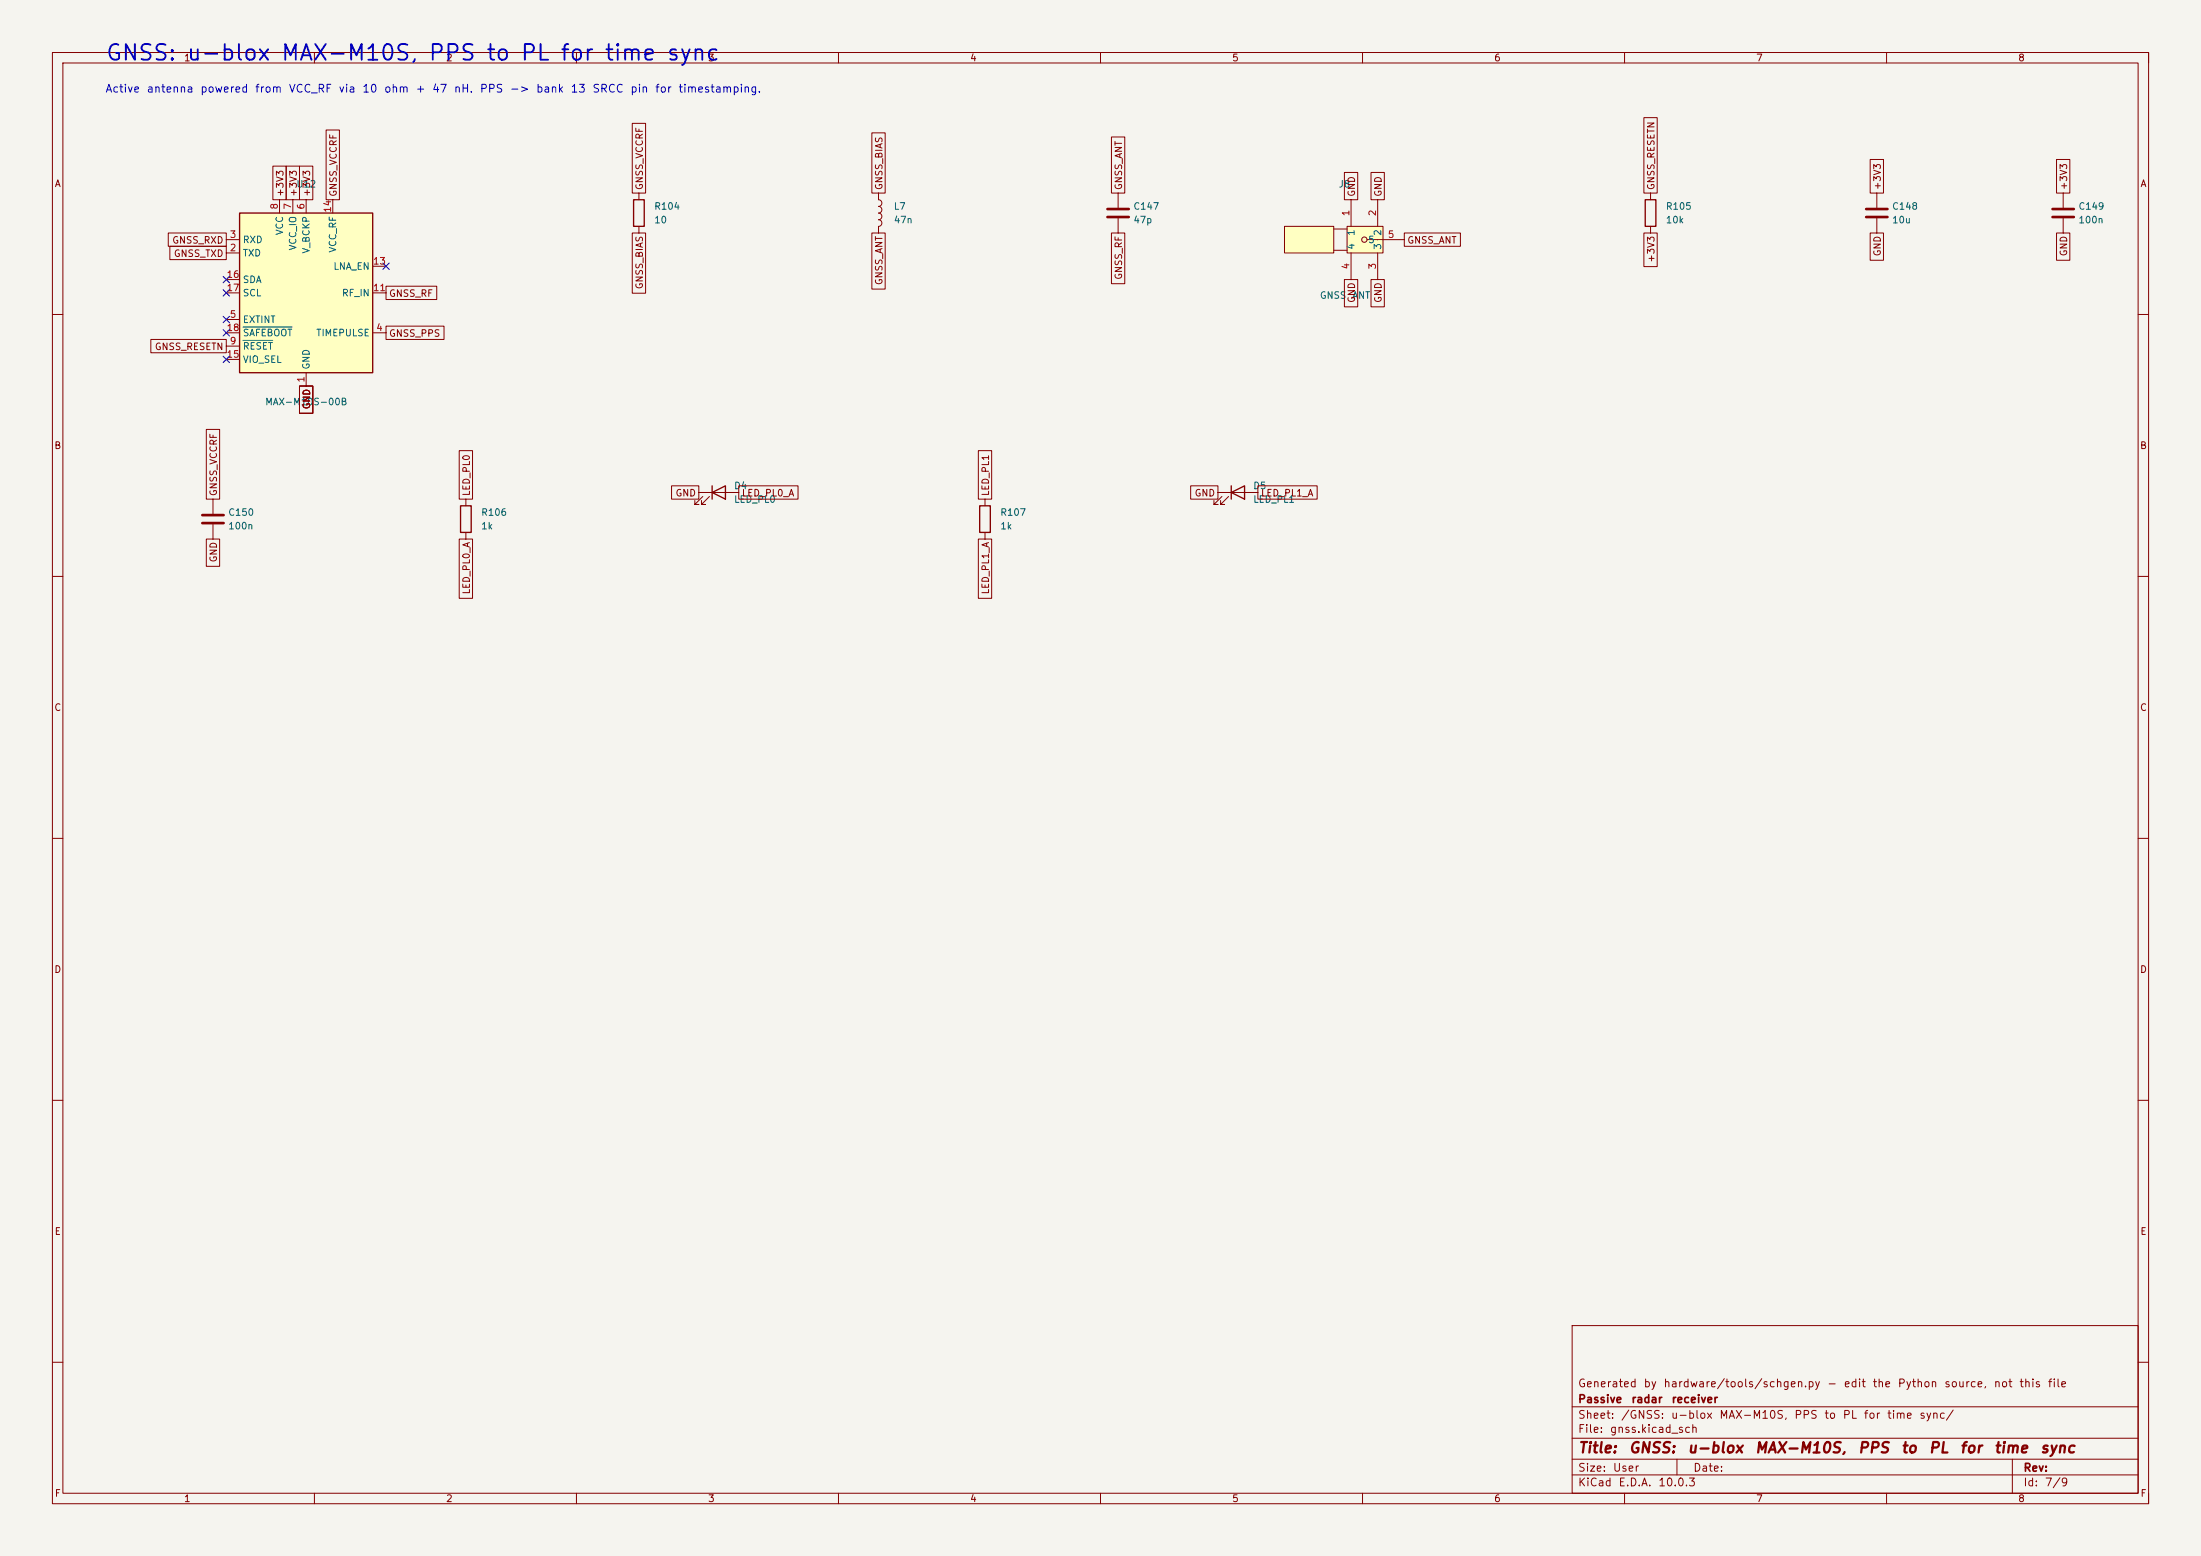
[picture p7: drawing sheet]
<svg xmlns="http://www.w3.org/2000/svg" width="420mm" height="297mm" viewBox="0 0 420 297" stroke-linecap="round" stroke-linejoin="round" font-family="sans-serif">
<path d="M0 0h420v297h-420z" fill="#f5f4ef" stroke="#f5f4ef" stroke-width=".19"/>
<g fill="none" stroke="#840000" stroke-width=".19">
<path d="M10 10h400v277h-400zM12 12h396v273h-396zM60 10v2M110 10v2M160 10v2M210 10v2M260 10v2M310 10v2M360 10v2M410 10v2M121.9 36.9v1.2M167.6 36.9v1.2a.64 .64 0 0 1 .7 .7 .64 .64 0 0 1-.7 .6 .64 .64 0 0 1 .7 .6 .64 .64 0 0 1-.7 .7"/>
<path d="M213.4 36.9v2.7M315 36.9v1.2M121.9 43.2v1.3M167.6 40.7a.64 .64 0 0 1 .7 .6 .64 .64 0 0 1-.7 .6 .63 .63 0 0 1 .7 .7 .63 .63 0 0 1-.7 .6v1.3M213.4 41.7v2.8M315 43.2v1.3M10 60h2M408 60h2M10 110h2M408 110h2M10 160h2M408 160h2"/>
<path d="M10 210h2M408 210h2M300 253h108v32h-108zM10 260h2M300 278.5h108M300 274.5h108M300 268.5h108M320 278.5v3M384 278.5v6.5M408 260h2M60 285v2M110 285v2"/>
<path d="M160 285v2M210 285v2M260 285v2M300 281.5h108M310 285v2M360 285v2M410 285v2"/>
</g>
<path d="M120.9 38.1h2v5.1h-2zM313.9 38.1h2.1v5.1h-2.1z" fill="none" stroke="#840000" stroke-width=".25"/>
<path d="M211.3 39.9h4.1M211.3 41.4h4.1" fill="none" stroke="#840000" stroke-width=".51"/>
<path d="M45.7 40.7h25.4v30.4h-25.4z" fill="#ffffc2"/>
<path d="M45.7 40.7h25.4v30.4h-25.4zM87.9 96.5h2v5.1h-2zM135.9 94l2.5-1.3v2.6zM135.9 92.7v2.6M186.9 96.5h2.1v5.1h-2.1zM234.9 94l2.6-1.3v2.6zM234.9 92.7v2.6" fill="none" stroke="#840000" stroke-width=".25"/>
<g fill="none" stroke="#840000" stroke-width=".19">
<path d="M53.3 38.1v2.6M55.9 38.1v2.6M58.4 38.1v2.6M63.5 38.1v2.6M358.1 36.9v2.7M393.7 36.9v2.7M43.2 48.3h2.5M43.2 45.7h2.5M43.2 55.9h2.5M43.2 53.4h2.5M71.1 55.9h2.6M71.1 50.8h2.6"/>
<path d="M358.1 41.7v2.8M393.7 41.7v2.8M43.2 63.5h2.5M43.2 61h2.5M43.2 66.1h2.5M43.2 68.6h2.5M58.4 71.1v2.6M71.1 63.5h2.6M40.6 95.3v2.8M88.9 95.3v1.2M133.3 94h7.7M134.1 94.8l-1.5 1.5h.7h-.7v-.8"/>
<path d="M135.4 94.8l-1.5 1.5h.7h-.7v-.8M188 95.3v1.2M232.4 94h7.6M233.2 94.8l-1.6 1.5h.8h-.8v-.8M234.4 94.8l-1.5 1.5h.8h-.8v-.8M40.6 100.1v2.8M88.9 101.6v1.3M188 101.6v1.3"/>
</g>
<path d="M46.4 65h5.6M46.4 62.4h9.3" fill="none" stroke="#006464" stroke-width=".19"/>
<path d="M356.1 39.9h4.1M391.7 39.9h4M356.1 41.4h4.1M391.7 41.4h4M38.6 98.3h4.1M38.6 99.8h4.1" fill="none" stroke="#840000" stroke-width=".51"/>
<g fill="#ffffc2">
<path d="M245.1 43.2h9.4v5.1h-9.4z"/>
<path d="M257.1 43.2h6.8v5.1h-6.8z"/>
</g>
<g fill="none" stroke="#840000" stroke-width=".19">
<path d="M52.1 31.7h2.5v6.4h-2.5zM54.6 31.7h2.6v6.4h-2.6zM57.1 31.7h2.6v6.4h-2.6zM62.2 24.8h2.6v13.3h-2.6zM120.6 23.5h2.6v13.4h-2.6zM166.4 25.4h2.5v11.5h-2.5zM212.1 26.1h2.5v10.8h-2.5zM256.5 32.9h2.6v5.2h-2.6zM257.8 38.1v5.1M261.6 32.9h2.6v5.2h-2.6zM262.9 38.1v5.1M313.7 22.5h2.5v14.4h-2.5z"/>
<path d="M356.9 30.4h2.5v6.5h-2.5zM392.4 30.4h2.6v6.5h-2.6zM32.1 44.5h11.1v2.5h-11.1zM32.4 47h10.8v2.6h-10.8zM73.7 54.6h9.6v2.6h-9.6zM120.6 44.5h2.6v11.5h-2.6zM166.4 44.5h2.5v10.7h-2.5zM212.1 44.5h2.5v9.7h-2.5zM245.1 43.2h9.4v5.1h-9.4zM254.5 43.7h2.5M254.5 47.8h2.5M256.5 53.4h2.6v5.2h-2.6z"/>
<path d="M257.1 43.2h6.8v5.1h-6.8zM257.8 48.3v5.1M260.9 45.7h7.1M261.6 53.4h2.6v5.2h-2.6zM262.9 48.3v5.1M268 44.5h10.7v2.5h-10.7zM313.7 44.5h2.5v6.4h-2.5zM356.9 44.5h2.5v5.2h-2.5zM392.4 44.5h2.6v5.2h-2.6zM28.8 64.8h14.4v2.5h-14.4zM57.1 73.7h2.6v5.2h-2.6zM73.7 62.3h11v2.5h-11z"/>
<path d="M39.4 82h2.5v13.3h-2.5zM87.6 86h2.6v9.3h-2.6zM128.1 92.7h5.2v2.6h-5.2zM141 92.7h11.3v2.6h-11.3zM186.7 86h2.5v9.3h-2.5zM227.2 92.7h5.2v2.6h-5.2zM240 92.7h11.3v2.6h-11.3zM39.4 102.9h2.5v5.2h-2.5zM87.6 102.9h2.6v11.3h-2.6zM186.7 102.9h2.5v11.3h-2.5z"/>
<circle cx="260.3" cy="45.7" r=".51"/>
</g>
<path d="M42.6 52.8l1.2 1.2M42.6 55.3l1.2 1.2M43.8 52.8l-1.2 1.2M43.8 55.3l-1.2 1.2M73.1 50.2l1.2 1.2M74.3 50.2l-1.2 1.2M42.6 68l1.2 1.2M42.6 60.4l1.2 1.2M42.6 62.9l1.2 1.2M43.8 68l-1.2 1.2M43.8 60.4l-1.2 1.2M43.8 62.9l-1.2 1.2" fill="none" stroke="#000084" stroke-width=".19"/>
<text font-size="3" fill="#0000c2" x="20" y="12.3">GNSS: u-blox MAX-M10S, PPS to PL for time sync</text>
<g font-size="2" fill="#840000">
<text x="301" y="277.9">Title:</text>
<text x="310.7" y="277.9">GNSS:</text>
<text x="321.8" y="277.9">u-blox</text>
<text x="334.7" y="277.9">MAX-M10S,</text>
<text x="354.4" y="277.9">PPS</text>
<text x="362.6" y="277.9">to</text>
<text x="367.9" y="277.9">PL</text>
<text x="373.8" y="277.9">for</text>
<text x="380.4" y="277.9">time</text>
<text x="389.2" y="277.9">sync</text>
</g>
<g font-size="1.5" fill="#0000c2">
<text x="20" y="18">Active</text>
<text x="27.9" y="18">antenna</text>
<text x="38.1" y="18">powered</text>
<text x="48.5" y="18">from</text>
<text x="55" y="18">VCC_RF</text>
<text x="64.5" y="18">via</text>
<text x="69" y="18">10</text>
<text x="73.2" y="18">ohm</text>
<text x="79.2" y="18">+</text>
<text x="82.3" y="18">47</text>
<text x="86.5" y="18">nH.</text>
<text x="91.4" y="18">PPS</text>
<text x="97.2" y="18">-&gt;</text>
<text x="102.2" y="18">bank</text>
<text x="108.8" y="18">13</text>
<text x="112.9" y="18">SRCC</text>
<text x="120.2" y="18">pin</text>
<text x="124.9" y="18">for</text>
<text x="129.3" y="18">timestamping.</text>
</g>
<g font-size="1.5" fill="#840000">
<text x="301" y="268.2">Passive</text>
<text x="301" y="265.2">Generated</text>
<text x="311.2" y="268.2">radar</text>
<text x="313.5" y="265.2">by</text>
<text x="317.3" y="265.2">hardware/tools/schgen.py</text>
<text x="318.8" y="268.2">receiver</text>
<text x="348.5" y="265.2">-</text>
<text x="351.7" y="265.2">edit</text>
<text x="357.2" y="265.2">the</text>
<text x="362" y="265.2">Python</text>
<text x="370.9" y="265.2">source,</text>
<text x="380.3" y="265.2">not</text>
<text x="385.2" y="265.2">this</text>
<text x="390.6" y="265.2">file</text>
<text x="301" y="273.9">File:</text>
<text x="301" y="271.2">Sheet:</text>
<text x="307.1" y="273.9">gnss.kicad_sch</text>
<text x="309.2" y="271.2">/GNSS:</text>
<text x="318.7" y="271.2">u-blox</text>
<text x="328" y="271.2">MAX-M10S,</text>
<text x="342.3" y="271.2">PPS</text>
<text x="348" y="271.2">to</text>
<text x="351.5" y="271.2">PL</text>
<text x="355.5" y="271.2">for</text>
<text x="360" y="271.2">time</text>
<text x="366.1" y="271.2">sync/</text>
<text x="301" y="281.3">Size:</text>
<text x="307.7" y="281.3">User</text>
<text x="323" y="281.3">Date:</text>
<text x="386" y="281.3">Rev:</text>
<text x="301" y="284.1">KiCad</text>
<text x="308.7" y="284.1">E.D.A.</text>
<text x="316.3" y="284.1">10.0.3</text>
<text x="386" y="284.1">Id:</text>
<text x="390.1" y="284.1">7/9</text>
</g>
<g font-size="1.3" fill="#840000">
<text x="35" y="12">1</text>
<text x="85" y="12">2</text>
<text x="135" y="12">3</text>
<text x="185" y="12">4</text>
<text x="235" y="12">5</text>
<text x="285" y="12">6</text>
<text x="335" y="12">7</text>
<text x="385" y="12">8</text>
<text x="10.3" y="36">A</text>
<text x="54.4" y="37.6" transform="rotate(-90 54.4 37.6)">+3V3</text>
<text x="56.9" y="37.6" transform="rotate(-90 56.9 37.6)">+3V3</text>
<text x="59.5" y="37.6" transform="rotate(-90 59.5 37.6)">+3V3</text>
<text x="64.6" y="37.6" transform="rotate(-90 64.6 37.6)">GNSS_VCCRF</text>
<text x="123" y="36.4" transform="rotate(-90 123 36.4)">GNSS_VCCRF</text>
<text x="168.7" y="36.4" transform="rotate(-90 168.7 36.4)">GNSS_BIAS</text>
<text x="214.4" y="36.4" transform="rotate(-90 214.4 36.4)">GNSS_ANT</text>
<text x="258.9" y="37.6" transform="rotate(-90 258.9 37.6)">GND</text>
<text x="264" y="37.6" transform="rotate(-90 264 37.6)">GND</text>
<text x="316" y="36.4" transform="rotate(-90 316 36.4)">GNSS_RESETN</text>
<text x="359.2" y="36.4" transform="rotate(-90 359.2 36.4)">+3V3</text>
<text x="394.8" y="36.4" transform="rotate(-90 394.8 36.4)">+3V3</text>
<text x="408.3" y="36">A</text>
<text x="32.8" y="46.8">GNSS_RXD</text>
<text x="268.4" y="46.8">GNSS_ANT</text>
<text x="33.1" y="49.3">GNSS_TXD</text>
<text x="214.4" y="53.5" transform="rotate(-90 214.4 53.5)">GNSS_RF</text>
<text x="316" y="50.2" transform="rotate(-90 316 50.2)">+3V3</text>
<text x="359.2" y="49" transform="rotate(-90 359.2 49)">GND</text>
<text x="394.8" y="49" transform="rotate(-90 394.8 49)">GND</text>
<text x="74.1" y="57">GNSS_RF</text>
<text x="123" y="55.3" transform="rotate(-90 123 55.3)">GNSS_BIAS</text>
<text x="168.7" y="54.5" transform="rotate(-90 168.7 54.5)">GNSS_ANT</text>
<text x="258.9" y="57.9" transform="rotate(-90 258.9 57.9)">GND</text>
<text x="264" y="57.9" transform="rotate(-90 264 57.9)">GND</text>
<text x="74.1" y="64.6">GNSS_PPS</text>
<text x="29.4" y="67.1">GNSS_RESETN</text>
<text x="59.5" y="78.2" transform="rotate(-90 59.5 78.2)">GND</text>
<text x="10.3" y="86">B</text>
<text x="408.3" y="86">B</text>
<text x="41.7" y="94.8" transform="rotate(-90 41.7 94.8)">GNSS_VCCRF</text>
<text x="90" y="94.8" transform="rotate(-90 90 94.8)">LED_PL0</text>
<text x="128.8" y="95.1">GND</text>
<text x="141.4" y="95.1">LED_PL0_A</text>
<text x="189" y="94.8" transform="rotate(-90 189 94.8)">LED_PL1</text>
<text x="227.9" y="95.1">GND</text>
<text x="240.5" y="95.1">LED_PL1_A</text>
<text x="41.7" y="107.4" transform="rotate(-90 41.7 107.4)">GND</text>
<text x="90" y="113.6" transform="rotate(-90 90 113.6)">LED_PL0_A</text>
<text x="189" y="113.6" transform="rotate(-90 189 113.6)">LED_PL1_A</text>
<text x="10.3" y="136">C</text>
<text x="408.3" y="136">C</text>
<text x="10.3" y="186">D</text>
<text x="408.3" y="186">D</text>
<text x="10.3" y="236">E</text>
<text x="408.3" y="236">E</text>
<text x="10.3" y="286">F</text>
<text x="35" y="287">1</text>
<text x="85" y="287">2</text>
<text x="135" y="287">3</text>
<text x="185" y="287">4</text>
<text x="235" y="287">5</text>
<text x="285" y="287">6</text>
<text x="335" y="287">7</text>
<text x="385" y="287">8</text>
<text x="408.3" y="286">F</text>
</g>
<g font-size="1.3" fill="#a90000">
<text x="53.3" y="40.1" transform="rotate(-90 53.3 40.1)">8</text>
<text x="55.9" y="40.1" transform="rotate(-90 55.9 40.1)">7</text>
<text x="58.4" y="40.1" transform="rotate(-90 58.4 40.1)">6</text>
<text x="63.5" y="40.7" transform="rotate(-90 63.5 40.7)">14</text>
<text x="257.8" y="41.4" transform="rotate(-90 257.8 41.4)">1</text>
<text x="262.9" y="41.4" transform="rotate(-90 262.9 41.4)">2</text>
<text x="43.7" y="45.7">3</text>
<text x="264.7" y="45.7">5</text>
<text x="43.1" y="53.3">16</text>
<text x="43.7" y="48.3">2</text>
<text x="71.1" y="50.8">13</text>
<text x="257.8" y="51.5" transform="rotate(-90 257.8 51.5)">4</text>
<text x="262.9" y="51.5" transform="rotate(-90 262.9 51.5)">3</text>
<text x="43.1" y="55.9">17</text>
<text x="71.1" y="55.9">11</text>
<text x="43.1" y="63.5">18</text>
<text x="43.7" y="61">5</text>
<text x="71.7" y="63.5">4</text>
<text x="43.1" y="68.6">15</text>
<text x="43.7" y="66">9</text>
<text x="58.4" y="73.1" transform="rotate(-90 58.4 73.1)">1</text>
</g>
<g font-size="1.3" fill="#006464">
<text x="56.4" y="36.1">U12</text>
<text x="124.7" y="40.3">R104</text>
<text x="170.4" y="40.3">L7</text>
<text x="216.2" y="40.3">C147</text>
<text x="255.3" y="36.1">J8</text>
<text x="317.8" y="40.3">R105</text>
<text x="360.9" y="40.3">C148</text>
<text x="396.5" y="40.3">C149</text>
<text x="46.2" y="46.7">RXD</text>
<text x="54.3" y="45" transform="rotate(-90 54.3 45)">VCC</text>
<text x="56.9" y="47.9" transform="rotate(-90 56.9 47.9)">VCC_IO</text>
<text x="124.7" y="42.9">10</text>
<text x="170.4" y="42.9">47n</text>
<text x="216.2" y="42.9">47p</text>
<text x="258.8" y="47.8" transform="rotate(-90 258.8 47.8)">4</text>
<text x="258.8" y="45.1" transform="rotate(-90 258.8 45.1)">1</text>
<text x="261" y="46.7">5</text>
<text x="263.9" y="47.8" transform="rotate(-90 263.9 47.8)">3</text>
<text x="263.9" y="45.1" transform="rotate(-90 263.9 45.1)">2</text>
<text x="317.8" y="42.9">10k</text>
<text x="360.9" y="42.9">10u</text>
<text x="396.5" y="42.9">100n</text>
<text x="46.2" y="49.3">TXD</text>
<text x="59.4" y="48.5" transform="rotate(-90 59.4 48.5)">V_BCKP</text>
<text x="63.5" y="51.8">LNA_EN</text>
<text x="64.5" y="48.3" transform="rotate(-90 64.5 48.3)">VCC_RF</text>
<text x="46.2" y="54.3">SDA</text>
<text x="46.2" y="56.9">SCL</text>
<text x="65.1" y="56.9">RF_IN</text>
<text x="251.8" y="57.3">GNSS</text>
<text x="257.9" y="57.3">ANT</text>
<text x="46.2" y="62">EXTINT</text>
<text x="46.2" y="64.5">SAFEBOOT</text>
<text x="60.2" y="64.5">TIMEPULSE</text>
<text x="46.2" y="67">RESET</text>
<text x="46.2" y="69.6">VIO_SEL</text>
<text x="59.4" y="70.6" transform="rotate(-90 59.4 70.6)">GND</text>
<text x="50.5" y="77.7">MAX-M10S-00B</text>
<text x="140" y="93.7">D4</text>
<text x="239" y="93.7">D5</text>
<text x="43.4" y="98.8">C150</text>
<text x="43.4" y="101.4">100n</text>
<text x="91.7" y="98.8">R106</text>
<text x="91.7" y="101.4">1k</text>
<text x="140" y="96.3">LED_PL0</text>
<text x="190.8" y="98.8">R107</text>
<text x="190.8" y="101.4">1k</text>
<text x="239" y="96.3">LED_PL1</text>
</g>
</svg>
